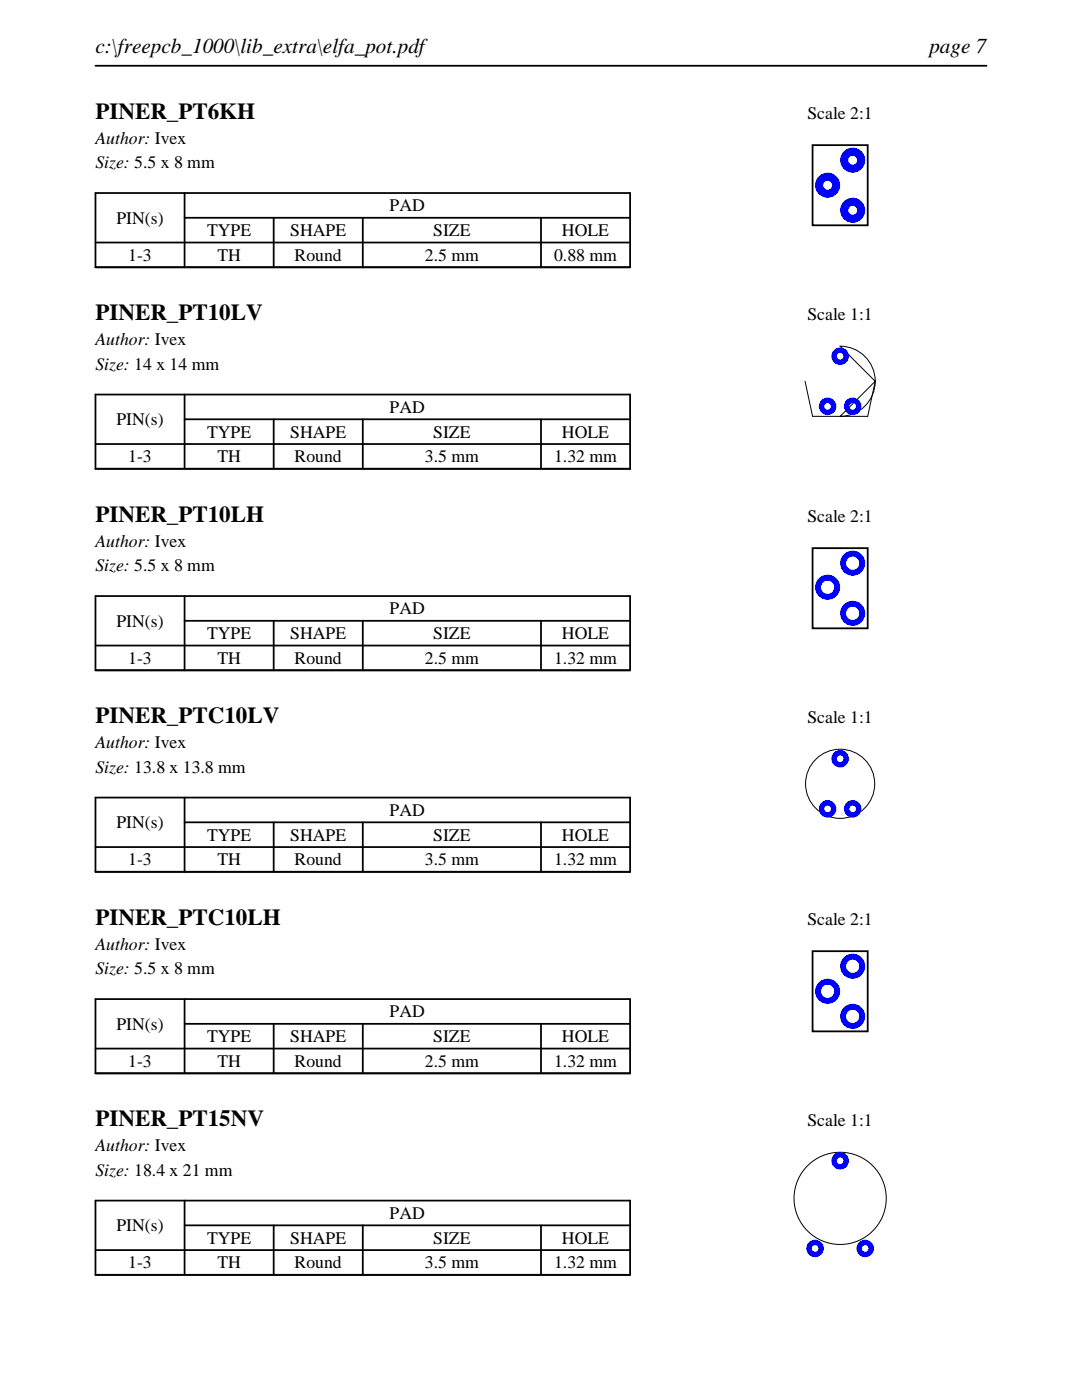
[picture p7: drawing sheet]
<svg xmlns="http://www.w3.org/2000/svg" width="216mm" height="279mm" viewBox="0 0 216 279" stroke-linecap="round" stroke-linejoin="round" font-family="sans-serif">
<path d="M19 13.1h177.8M19 38.5h106.7v14.8h-106.7zM36.8 38.5v14.8M19 48.4h106.7M36.8 43.5h88.9M54.6 43.5v9.8M72.4 43.5v9.8M107.9 43.5v9.8" fill="none" stroke="#000" stroke-width=".35"/>
<path d="M162.1 29h11v16h-11z" fill="none" stroke="#000" stroke-width=".36"/>
<g fill="#00f">
<path d="M167.6 32a2.5 2.5 0 0 0 5 0 2.5 2.5 0 0 0-5 0zM169.3 32a.89 .89 0 0 1 1.7 0 .89 .89 0 0 1-1.7 0z"/>
<path d="M162.6 37a2.5 2.5 0 0 0 5 0 2.5 2.5 0 0 0-5 0zM164.3 37a.89 .89 0 0 1 1.7 0 .89 .89 0 0 1-1.7 0z"/>
<path d="M167.6 42a2.5 2.5 0 0 0 5 0 2.5 2.5 0 0 0-5 0zM169.3 42a.89 .89 0 0 1 1.7 0 .89 .89 0 0 1-1.7 0z"/>
</g>
<path d="M19 78.7h106.7v14.9h-106.7zM36.8 78.7v14.9M19 88.6h106.7M36.8 83.7h88.9M54.6 83.7v9.9M72.4 83.7v9.9M107.9 83.7v9.9" fill="none" stroke="#000" stroke-width=".35"/>
<path d="M160.6 76.1l1.5 7zM167.6 69.1a7 7 0 0 1 7 7zM174.6 76.1l-1.5 7zM162.1 83.1h11zM167.6 83.1l7-7a7 7 0 0 1-7 7z" fill="none" stroke="#000" stroke-width=".2"/>
<g fill="#00f">
<path d="M163.4 81.1a1.75 1.75 0 0 0 3.5 0 1.75 1.75 0 0 0-3.5 0zM164.5 81.1a.66 .66 0 0 1 1.3 0 .66 .66 0 0 1-1.3 0z"/>
<path d="M165.9 71.1a1.75 1.75 0 0 0 3.5 0 1.75 1.75 0 0 0-3.5 0zM167 71.1a.66 .66 0 0 1 1.3 0 .66 .66 0 0 1-1.3 0z"/>
<path d="M168.4 81.1a1.75 1.75 0 0 0 3.5 0 1.75 1.75 0 0 0-3.5 0zM169.5 81.1a.66 .66 0 0 1 1.3 0 .66 .66 0 0 1-1.3 0z"/>
</g>
<path d="M19 119h106.7v14.8h-106.7zM36.8 119v14.8M19 128.8h106.7M36.8 123.9h88.9M54.6 123.9v9.9M72.4 123.9v9.9M107.9 123.9v9.9" fill="none" stroke="#000" stroke-width=".35"/>
<path d="M162.1 109.4h11v16h-11z" fill="none" stroke="#000" stroke-width=".36"/>
<g fill="#00f">
<path d="M167.6 112.4a2.5 2.5 0 0 0 5 0 2.5 2.5 0 0 0-5 0zM168.8 112.4a1.35 1.35 0 0 1 2.7 0 1.35 1.35 0 0 1-2.7 0z"/>
<path d="M162.6 117.2a2.5 2.5 0 0 0 5 0 2.5 2.5 0 0 0-5 0zM163.8 117.2a1.35 1.35 0 0 1 2.7 0 1.35 1.35 0 0 1-2.7 0z"/>
<path d="M167.6 122.4a2.5 2.5 0 0 0 5 0 2.5 2.5 0 0 0-5 0zM168.8 122.4a1.35 1.35 0 0 1 2.7 0 1.35 1.35 0 0 1-2.7 0z"/>
</g>
<path d="M19 159.2h106.7v14.8h-106.7zM36.8 159.2v14.8M19 169.1h106.7M36.8 164.1h88.9M54.6 164.1v9.9M72.4 164.1v9.9M107.9 164.1v9.9" fill="none" stroke="#000" stroke-width=".35"/>
<circle cx="167.6" cy="156.4" r="6.9" fill="none" stroke="#000" stroke-width=".2"/>
<g fill="#00f">
<path d="M163.4 161.4a1.75 1.75 0 0 0 3.5 0 1.75 1.75 0 0 0-3.5 0zM164.5 161.4a.66 .66 0 0 1 1.3 0 .66 .66 0 0 1-1.3 0z"/>
<path d="M165.9 151.4a1.75 1.75 0 0 0 3.5 0 1.75 1.75 0 0 0-3.5 0zM167 151.4a.66 .66 0 0 1 1.3 0 .66 .66 0 0 1-1.3 0z"/>
<path d="M168.4 161.4a1.75 1.75 0 0 0 3.5 0 1.75 1.75 0 0 0-3.5 0zM169.5 161.4a.66 .66 0 0 1 1.3 0 .66 .66 0 0 1-1.3 0z"/>
</g>
<path d="M19 199.4h106.7v14.8h-106.7zM36.8 199.4v14.8M19 209.3h106.7M36.8 204.3h88.9M54.6 204.3v9.9M72.4 204.3v9.9M107.9 204.3v9.9" fill="none" stroke="#000" stroke-width=".35"/>
<path d="M162.1 189.8h11v16h-11z" fill="none" stroke="#000" stroke-width=".36"/>
<g fill="#00f">
<path d="M167.6 192.8a2.5 2.5 0 0 0 5 0 2.5 2.5 0 0 0-5 0zM168.8 192.8a1.35 1.35 0 0 1 2.7 0 1.35 1.35 0 0 1-2.7 0z"/>
<path d="M162.6 197.8a2.5 2.5 0 0 0 5 0 2.5 2.5 0 0 0-5 0zM163.8 197.8a1.35 1.35 0 0 1 2.7 0 1.35 1.35 0 0 1-2.7 0z"/>
<path d="M167.6 202.8a2.5 2.5 0 0 0 5 0 2.5 2.5 0 0 0-5 0zM168.8 202.8a1.35 1.35 0 0 1 2.7 0 1.35 1.35 0 0 1-2.7 0z"/>
</g>
<path d="M19 239.6h106.7v14.8h-106.7zM36.8 239.6v14.8M19 249.5h106.7M36.8 244.5h88.9M54.6 244.5v9.9M72.4 244.5v9.9M107.9 244.5v9.9" fill="none" stroke="#000" stroke-width=".35"/>
<circle cx="167.6" cy="239.2" r="9.2" fill="none" stroke="#000" stroke-width=".2"/>
<g fill="#00f">
<path d="M160.9 249.2a1.75 1.75 0 0 0 3.5 0 1.75 1.75 0 0 0-3.5 0zM162 249.2a.66 .66 0 0 1 1.3 0 .66 .66 0 0 1-1.3 0z"/>
<path d="M165.9 231.7a1.75 1.75 0 0 0 3.5 0 1.75 1.75 0 0 0-3.5 0zM167 231.7a.66 .66 0 0 1 1.3 0 .66 .66 0 0 1-1.3 0z"/>
<path d="M170.9 249.2a1.75 1.75 0 0 0 3.5 0 1.75 1.75 0 0 0-3.5 0zM172 249.2a.66 .66 0 0 1 1.3 0 .66 .66 0 0 1-1.3 0z"/>
</g>
<g font-size="4.6">
<text x="19" y="23.7">PINER_PT6KH</text>
<text x="19" y="63.9">PINER_PT10LV</text>
<text x="19" y="104.1">PINER_PT10LH</text>
<text x="19" y="144.4">PINER_PTC10LV</text>
<text x="19" y="184.6">PINER_PTC10LH</text>
<text x="19" y="224.8">PINER_PT15NV</text>
</g>
<g font-size="4.2">
<text x="19" y="10.6">c:\freepcb_1000\lib_extra\elfa_pot.pdf</text>
<text x="185.4" y="10.6">page 7</text>
</g>
<g font-size="3.5">
<text x="161.1" y="23.7">Scale 2:1</text>
<text x="19" y="28.6">Author: Ivex</text>
<text x="19" y="33.6">Size: 5.5 x 8 mm</text>
<text x="23.2" y="44.6">PIN(s)</text>
<text x="41.3" y="47.1">TYPE</text>
<text x="57.9" y="47.1">SHAPE</text>
<text x="77.8" y="42.2">PAD</text>
<text x="86.4" y="47.1">SIZE</text>
<text x="112.1" y="47.1">HOLE</text>
<text x="25.6" y="52.1">1-3</text>
<text x="43.4" y="52.1">TH</text>
<text x="58.8" y="52.1">Round</text>
<text x="84.8" y="52.1">2.5 mm</text>
<text x="110.6" y="52.1">0.88 mm</text>
<text x="161.1" y="63.9">Scale 1:1</text>
<text x="19" y="68.9">Author: Ivex</text>
<text x="19" y="73.8">Size: 14 x 14 mm</text>
<text x="77.8" y="82.4">PAD</text>
<text x="23.2" y="84.8">PIN(s)</text>
<text x="41.3" y="87.3">TYPE</text>
<text x="57.9" y="87.3">SHAPE</text>
<text x="86.4" y="87.3">SIZE</text>
<text x="112.1" y="87.3">HOLE</text>
<text x="25.6" y="92.3">1-3</text>
<text x="43.4" y="92.3">TH</text>
<text x="58.8" y="92.3">Round</text>
<text x="84.8" y="92.3">3.5 mm</text>
<text x="110.6" y="92.3">1.32 mm</text>
<text x="161.1" y="104.1">Scale 2:1</text>
<text x="19" y="109.1">Author: Ivex</text>
<text x="19" y="114">Size: 5.5 x 8 mm</text>
<text x="23.2" y="125.1">PIN(s)</text>
<text x="77.8" y="122.6">PAD</text>
<text x="41.3" y="127.6">TYPE</text>
<text x="57.9" y="127.6">SHAPE</text>
<text x="86.4" y="127.6">SIZE</text>
<text x="112.1" y="127.6">HOLE</text>
<text x="25.6" y="132.5">1-3</text>
<text x="43.4" y="132.5">TH</text>
<text x="58.8" y="132.5">Round</text>
<text x="84.8" y="132.5">2.5 mm</text>
<text x="110.6" y="132.5">1.32 mm</text>
<text x="19" y="149.3">Author: Ivex</text>
<text x="161.1" y="144.4">Scale 1:1</text>
<text x="19" y="154.2">Size: 13.8 x 13.8 mm</text>
<text x="23.2" y="165.3">PIN(s)</text>
<text x="41.3" y="167.8">TYPE</text>
<text x="57.9" y="167.8">SHAPE</text>
<text x="77.8" y="162.8">PAD</text>
<text x="86.4" y="167.8">SIZE</text>
<text x="112.1" y="167.8">HOLE</text>
<text x="25.6" y="172.7">1-3</text>
<text x="43.4" y="172.7">TH</text>
<text x="58.8" y="172.7">Round</text>
<text x="84.8" y="172.7">3.5 mm</text>
<text x="110.6" y="172.7">1.32 mm</text>
<text x="161.1" y="184.6">Scale 2:1</text>
<text x="19" y="189.5">Author: Ivex</text>
<text x="19" y="194.5">Size: 5.5 x 8 mm</text>
<text x="77.8" y="203.1">PAD</text>
<text x="23.2" y="205.5">PIN(s)</text>
<text x="41.3" y="208">TYPE</text>
<text x="57.9" y="208">SHAPE</text>
<text x="86.4" y="208">SIZE</text>
<text x="112.1" y="208">HOLE</text>
<text x="25.6" y="212.9">1-3</text>
<text x="43.4" y="212.9">TH</text>
<text x="58.8" y="212.9">Round</text>
<text x="84.8" y="212.9">2.5 mm</text>
<text x="110.6" y="212.9">1.32 mm</text>
<text x="161.1" y="224.8">Scale 1:1</text>
<text x="19" y="229.7">Author: Ivex</text>
<text x="19" y="234.7">Size: 18.4 x 21 mm</text>
<text x="23.2" y="245.7">PIN(s)</text>
<text x="77.8" y="243.3">PAD</text>
<text x="41.3" y="248.2">TYPE</text>
<text x="57.9" y="248.2">SHAPE</text>
<text x="86.4" y="248.2">SIZE</text>
<text x="112.1" y="248.2">HOLE</text>
<text x="25.6" y="253.2">1-3</text>
<text x="43.4" y="253.2">TH</text>
<text x="58.8" y="253.2">Round</text>
<text x="84.8" y="253.2">3.5 mm</text>
<text x="110.6" y="253.2">1.32 mm</text>
</g>
</svg>
